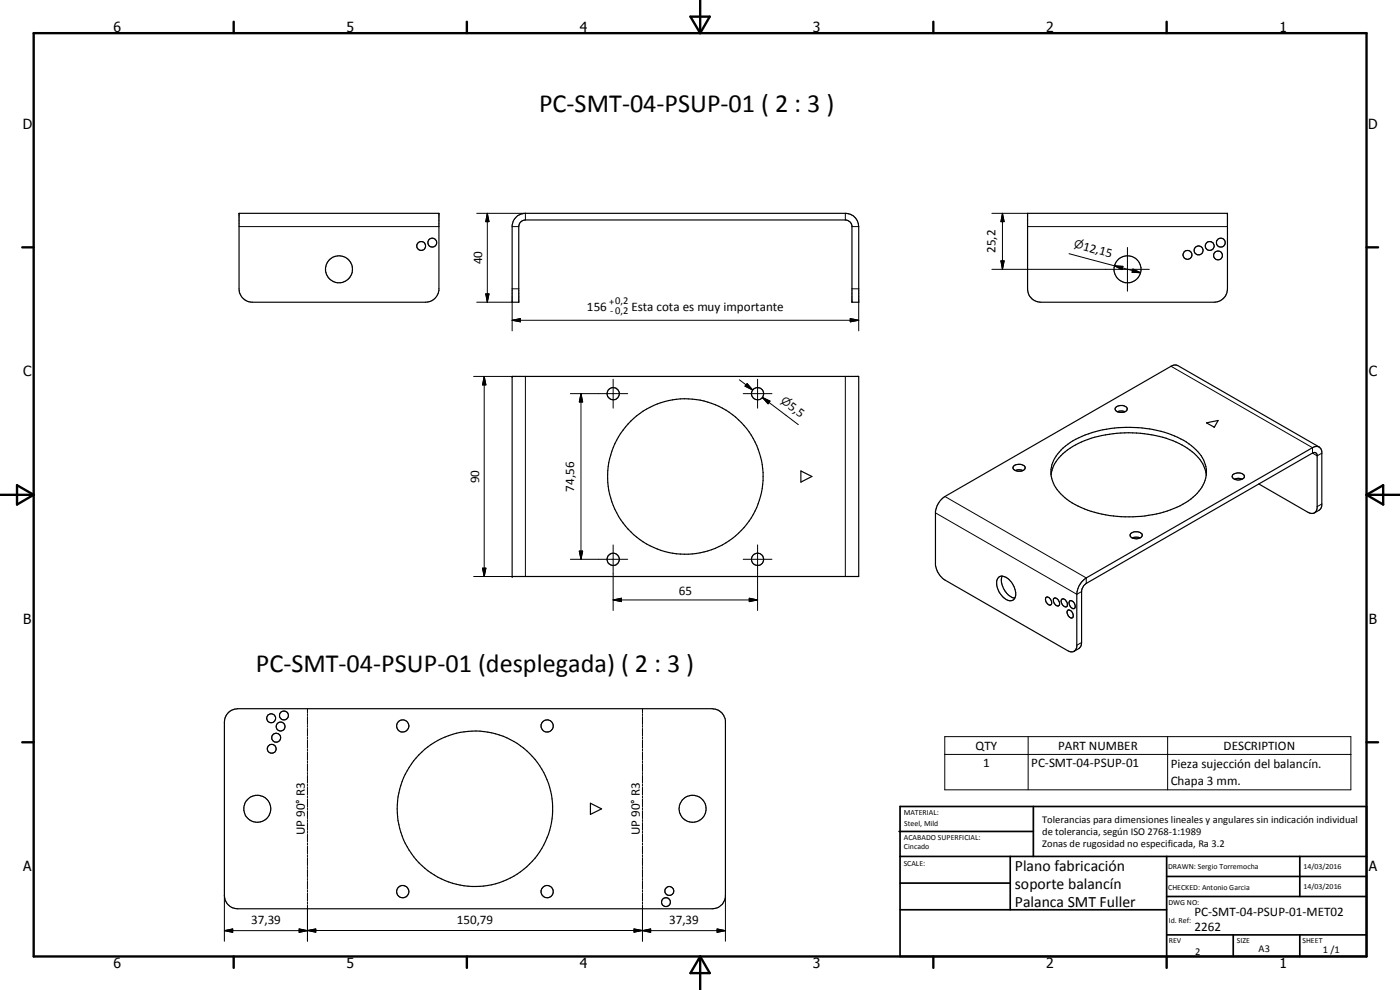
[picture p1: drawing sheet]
<svg xmlns="http://www.w3.org/2000/svg" width="420mm" height="297mm" viewBox="0 0 420 297" stroke-linecap="round" stroke-linejoin="round" font-family="sans-serif">
<g fill="none" stroke="#000" stroke-width=".35">
<path d="M71.7 64h60v23.2a4.1 4.1 0 0 1-4 3.5h-52a4 4 0 0 1-4-4zM155 65l1.3-.7 1.4-.3h96a4 4 0 0 1 4 4v22.7h-2v-23.1l-.5-.9-.8-.6-96.7-.1a2 2 0 0 0-2 2v22.7h-2v-23.2l.4-1.3zM308.4 64h60v22.7a4 4 0 0 1-4 4h-52a4 4 0 0 1-4-4zM153.7 112.9h104v60.1h-104zM304.1 140a2.57 2.57 0 0 1 3.5 .1 1.45 1.45 0 0 1-2 1.3 1.16 1.16 0 0 1-1.5-1.4zM318.5 135a27.6 27.6 0 0 1 17.1-6.7 32.5 32.5 0 0 1 22 5.4 9.4 9.4 0 0 1 4 10.4 15.9 15.9 0 0 1-10.3 8.9 37 37 0 0 1-29.5-2.1 11.5 11.5 0 0 1-6.4-8.7 9.2 9.2 0 0 1 3.1-7.2zM334.8 122.3a2.22 2.22 0 0 1 3.5 .3 2.13 2.13 0 0 1-3.6 .3zM335.3 123.5l.9-.2 1.4 .2M362.1 126.9l3.5-.7-1.2 2zM364.5 128l-.3 .1M395.9 134.1l-42.4-24.4-1.1-.2-68.8 39.5a6.6 6.6 0 0 0-2.9 4.5v16a6.6 6.6 0 0 0 2.9 4.5l36.8 21.2a1.66 1.66 0 0 0 1.8 .3 1.66 1.66 0 0 0 1-1.5v-15.7a6.3 6.3 0 0 1 2.8-4.9l67.9-39.1a1.68 1.68 0 0 1 1.8-.3 1.68 1.68 0 0 1 1 1.6l-.1 16.6a3.1 3.1 0 0 1-2.1 1.7M240.4 141.3l3.3 1.7-3.3 1.7z"/>
<path d="M304.7 141.2l1.1-.3 1.2 .3M315.4 142.5a12.3 12.3 0 0 1 7.3-9 36.4 36.4 0 0 1 32.8 .5 12.2 12.2 0 0 1 6.5 8.5M369.9 142.5a2.29 2.29 0 0 1 3.6 .4 2.01 2.01 0 0 1-3.1 .9l-.6-.7zM370.5 143.8l1.1-.3 1.2 .3M377.8 145.2l14.7 8.5a1.7 1.7 0 0 0 1.8 .3 1.7 1.7 0 0 0 1-1.6v-15.9l-.2-.4-.7-.3-68.4 39.2a3.3 3.3 0 0 0-1.4 2.2v15.6l-.2 1a3.2 3.2 0 0 1-2 1.6M299.6 173.3a2.33 2.33 0 0 1 3.4 .7 5.3 5.3 0 0 1 1.5 5.6 2.01 2.01 0 0 1-3.2-.2 5.7 5.7 0 0 1-1.9-5.8zM300.8 172.8a5.6 5.6 0 0 0 3.8 6.7M314 179.2a1.45 1.45 0 0 1 1.4 .7 1.45 1.45 0 0 1-.2 1.6 1.59 1.59 0 0 1-1.2-2.3zM316.3 179.6a1.39 1.39 0 0 1 1.4 .6 1.39 1.39 0 0 1-.1 1.6 1.65 1.65 0 0 1-1.3-2.2zM318.6 179.9a1.14 1.14 0 0 1 1.6 .9l.1 .9a1.02 1.02 0 0 1-1.1 .2 1.02 1.02 0 0 1-.6-.9zM339.8 161.4a2.89 2.89 0 0 1 2.4 0M342.2 161.4a.85 .85 0 0 0 .6-.9 .85 .85 0 0 0-.8-.8 2.27 2.27 0 0 0-2.8 .7v.6l.6 .4"/>
<path d="M342.2 161.4a2.78 2.78 0 0 1-2.4 0M320.4 183.2a1.39 1.39 0 0 1 1.4 .6 1.39 1.39 0 0 1-.1 1.6 1.71 1.71 0 0 1-1.3-2.2zM321 180.4a1.39 1.39 0 0 1 1.4 .6 1.39 1.39 0 0 1-.1 1.6 1.69 1.69 0 0 1-1.3-2.2zM68.4 214l1.1-.9 1.8-.5h142.4a4.1 4.1 0 0 1 4 3.6v53a4.1 4.1 0 0 1-4 3.5h-142.4a4 4 0 0 1-4-4.1v-51.9l.3-1.4zM177.2 241l3.3 1.7-3.3 1.6z"/>
<circle cx="126.4" cy="73.8" r="1.35"/>
<circle cx="129.7" cy="72.8" r="1.33"/>
<circle cx="356.4" cy="76.5" r="1.33"/>
<circle cx="359.7" cy="75.1" r="1.35"/>
<circle cx="363" cy="73.8" r="1.32"/>
<circle cx="365.5" cy="76.6" r="1.32"/>
<circle cx="366.4" cy="72.8" r="1.34"/>
<circle cx="101.7" cy="80.8" r="4.1"/>
<circle cx="338.4" cy="80.8" r="4.1"/>
<circle cx="184" cy="118.1" r="1.82"/>
<circle cx="227.4" cy="118.1" r="1.83"/>
<circle cx="205.7" cy="142.9" r="23.3"/>
<circle cx="184" cy="167.8" r="1.85"/>
<circle cx="227.4" cy="167.8" r="1.83"/>
<circle cx="81.4" cy="215.5" r="1.34"/>
<circle cx="84.2" cy="218" r="1.33"/>
<circle cx="85.2" cy="214.7" r="1.34"/>
<circle cx="120.9" cy="217.8" r="1.84"/>
<circle cx="164.2" cy="217.8" r="1.82"/>
<circle cx="81.6" cy="224.7" r="1.32"/>
<circle cx="82.9" cy="221.3" r="1.35"/>
<circle cx="77.2" cy="242.7" r="4.1"/>
<circle cx="142.5" cy="242.7" r="23.3"/>
<circle cx="207.9" cy="242.7" r="4"/>
<circle cx="120.8" cy="267.5" r="1.84"/>
<circle cx="164.2" cy="267.5" r="1.85"/>
<circle cx="199.9" cy="270.7" r="1.31"/>
<circle cx="200.9" cy="267.3" r="1.33"/>
</g>
<g fill="none" stroke="#000" stroke-width=".3">
<path d="M71.7 68h60M143.1 64h14.6v2M146.3 64l.5 2.5h-1zM146.3 64v26.7M153.7 68h2M253.7 64v2M255.7 68h2M297.7 64h10.7M300.4 78.3h1l-.5 2.5zM300.9 64l.5 2.5h-1zM300.9 64v16.8M308.4 68h60"/>
<path d="M320.8 76.1l13.7 3.7M334.5 79.8l2.5 .1-.2 1zM334.5 79.8l7.8 2M338.4 74.3v13.1M143.1 90.7h10.6v8.6M145.8 88.2h1l-.5 2.5zM153.7 96.1l2.5-.5v1zM153.7 86.7h2M153.7 96.1h104M255.2 95.6l2.5 .5-2.5 .5zM255.7 86.7h2M257.7 90.7v8.6"/>
<path d="M297.7 80.8h47.2M340 80.7l2.3 1.1-2.5-.1zM142.1 112.9h11.6M145.3 112.9l.5 2.6h-1zM145.3 112.9v60.1M157.7 112.9v60.1M171.2 118.1h17.2M174.4 118.1l.5 2.5h-1zM174.4 118.1v49.7M184 113.8v8.7M221.9 114l4 3M223 118.1h8.7"/>
<path d="M224.2 115.1l1.7 1.9-2.3-1.1zM227.4 113.8v8.7M228.8 119.3l2.3 1.1-.6 .8zM228.8 119.3l2 1.4M228.8 119.3l10.8 8.1M253.7 112.9v60.1M351.4 109.9l42.5 24.4v1.6l1.4 .9 1.4-.8M280.7 153.9l42.5 24.4 1.4-.8M283.6 149l42.4 24.4v1.6M396.7 151.2l-1.4 .8M142.1 173h11.6M144.8 170.5h1l-.5 2.5z"/>
<path d="M171.2 167.8h17.2M173.9 165.4h1l-.5 2.4zM184 163.5v19.7M223 167.8h8.7M224.9 179.5l2.5 .5-2.5 .5zM227.4 163.5v19.7M184 180l2.5-.5v1zM184 180h43.4M324.6 192.8l-1.4 .8M92.3 212.6v1.3M92.3 214.1v.6M92.3 215v2.4"/>
<path d="M92.3 217.7v.5M92.3 218.6v2.3M192.8 212.6v1.3M192.8 214.1v.6M192.8 215v2.4M192.8 217.7v.5M192.8 218.6v2.3M92.3 221.2v.6M92.3 222.1v2.4M92.3 224.7v.6M92.3 225.6v2.4M92.3 228.3v.6"/>
<path d="M92.3 229.2v2.3M92.3 231.8v.6M92.3 232.7v2.3M92.3 235.3v.6M92.3 236.2v2.3M92.3 238.8v.6M92.3 239.7v2.4M192.8 221.2v.6M192.8 222.1v2.4M192.8 224.7v.6M192.8 225.6v2.4M192.8 228.3v.6"/>
<path d="M192.8 229.2v2.3M192.8 231.8v.6M192.8 232.7v2.3M192.8 235.3v.6M192.8 236.2v2.3M192.8 238.8v.6M192.8 239.7v2.4M283.5 221h121.9v16h-121.9zM283.5 226.4h121.9M308.6 221v16M350.4 221v16M92.3 242.4v.6"/>
<path d="M92.3 243.2v2.4M92.3 245.9v.6M92.3 246.8v2.3M92.3 249.4v.6M92.3 250.3v2.3M92.3 253v.5M92.3 253.9v2.3M92.3 256.5v.6M92.3 257.3v2.4M192.8 242.4v.6M192.8 243.2v2.4M192.8 245.9v.6"/>
<path d="M192.8 246.8v2.3M192.8 249.4v.6M192.8 250.3v2.3M192.8 253v.5M192.8 253.9v2.3M192.8 256.5v.6M192.8 257.3v2.4M67.3 279.2l2.5-.5v1zM67.3 268.6v13.8M89.8 278.7l2.5 .5-2.5 .5zM92.3 279.2l2.5-.5v1zM92.3 260v.6"/>
<path d="M92.3 260.9v2.4M92.3 263.6v.6M92.3 264.4v2.4M92.3 267.1v.6M92.3 268v2.3M92.3 270.6v.6M92.3 271.5v10.9M190.3 278.7l2.5 .5-2.5 .5zM192.8 279.2l2.5-.5v1zM192.8 260v.6M192.8 260.9v2.4M192.8 263.6v.6"/>
<path d="M192.8 264.4v2.4M192.8 267.1v.6M192.8 268v2.3M192.8 270.6v.6M192.8 271.5v10.9M192.8 279.2h-100.5l2.5-.5v1l-5-1v1l2.5-.5h-25M192.8 279.2h24.9M215.2 278.7l2.5 .5-2.5 .5zM217.7 268.6v13.8"/>
</g>
<g fill="#000">
<circle cx="153.7" cy="112.9" r=".18"/>
<circle cx="153.7" cy="173" r=".18"/>
</g>
<g fill="none" stroke="#000" stroke-width=".71">
<path d="M10.1 9.9h400v277.1h-400zM70.1 6.5v3.4M140.1 6.5v3.4M207.2 5h5.8l-2.9 4.9zM210.1 0v9.9M280.1 6.5v3.4M350.1 6.5v3.4M6.7 74.2h3.4M410.1 74.2h3.5M.1 148.5h10M5.1 145.6l5 2.9-5 2.9zM410.1 148.5h10"/>
<path d="M410.1 148.5l5-2.9v5.8zM6.7 222.7h3.4M410.1 222.7h3.5M70.1 287v3.4M140.1 287v3.4M210.1 287v10M210.1 287l2.9 5h-5.8zM280.1 287v3.4M350.1 287v3.4"/>
</g>
<g fill="none" stroke="#000" stroke-width=".51">
<path d="M269.8 249.5h40.3M270.1 242h140v45h-140zM270.1 257h140M303.2 257v16M310.1 242v15M350.1 257v30M390.1 257v12M270.1 265h33.1M270.1 273h80M350.1 269h60M350.1 263h60M350.1 280.5h60"/>
<path d="M370.1 280.5v6.5M390.1 280.5v6.5"/>
</g>
<g fill="#000">
<path d="M146.3 64l.5 2.5h-1zM300.4 78.3h1l-.5 2.5zM300.9 64l.5 2.5h-1zM334.5 79.8l2.5 .1-.2 1zM145.8 88.2h1l-.5 2.5zM153.7 96.1l2.5-.5v1zM255.2 95.6l2.5 .5-2.5 .5zM340 80.7l2.3 1.1-2.5-.1zM145.3 112.9l.5 2.6h-1zM224.2 115.1l1.7 1.9-2.3-1.1zM174.4 118.1l.5 2.5h-1zM228.8 119.3l2.3 1.1-.6 .8z"/>
<path d="M144.8 170.5h1l-.5 2.5zM173.9 165.4h1l-.5 2.4zM184 180l2.5-.5v1zM224.9 179.5l2.5 .5-2.5 .5zM67.3 279.2l2.5-.5v1zM89.8 278.7l2.5 .5-2.5 .5zM92.3 279.2l2.5-.5v1zM190.3 278.7l2.5 .5-2.5 .5zM192.8 279.2l2.5-.5v1zM215.2 278.7l2.5 .5-2.5 .5z"/>
</g>
<g font-size="7.9">
<text x="161.8" y="33.5">PC-SMT-04-PSUP-01 ( 2 : 3 )</text>
<text x="76.7" y="201.5">PC-SMT-04-PSUP-01 (desplegada) ( 2 : 3 )</text>
</g>
<g font-size="4.7">
<text x="304.6" y="261.2">Plano fabricación</text>
<text x="304.6" y="266.6">soporte balancín</text>
<text x="304.6" y="272">Palanca SMT Fuller</text>
</g>
<g font-size="4.2">
<text x="34" y="9.6">6</text>
<text x="104" y="9.6">5</text>
<text x="174" y="9.6">4</text>
<text x="244" y="9.6">3</text>
<text x="314" y="9.6">2</text>
<text x="384" y="9.6">1</text>
<text x="6.8" y="38.7">D</text>
<text x="410.6" y="38.7">D</text>
<text x="7" y="112.9">C</text>
<text x="410.8" y="112.9">C</text>
<text x="7" y="187.1">B</text>
<text x="410.8" y="187.1">B</text>
<text x="7" y="261.4">A</text>
<text x="410.8" y="261.4">A</text>
<text x="34" y="290.4">6</text>
<text x="104" y="290.4">5</text>
<text x="174" y="290.4">4</text>
<text x="244" y="290.4">3</text>
<text x="314" y="290.4">2</text>
<text x="384" y="290.4">1</text>
</g>
<g font-size="3.9">
<text x="298.8" y="75.9" transform="rotate(-90 298.8 75.9)">25,2</text>
<text x="324.9" y="75" transform="rotate(15 324.9 75)">12,15</text>
<text x="144.7" y="79.3" transform="rotate(-90 144.7 79.3)">40</text>
<text x="176.1" y="93.2">156</text>
<text x="189.5" y="93.2">Esta cota es muy importante</text>
<text x="236.3" y="122.3" transform="rotate(37 236.3 122.3)">5,5</text>
<text x="143.8" y="145" transform="rotate(-90 143.8 145)">90</text>
<text x="172.3" y="147.5" transform="rotate(-90 172.3 147.5)">74,56</text>
<text x="203.7" y="178.5">65</text>
<text x="292.8" y="225">QTY</text>
<text x="317.6" y="225">PART NUMBER</text>
<text x="367.2" y="225">DESCRIPTION</text>
<text x="295.1" y="230.3">1</text>
<text x="309.5" y="230.3">PC-SMT-04-PSUP-01</text>
<text x="351.4" y="230.4">Pieza sujección del balancín.</text>
<text x="351.4" y="235.7">Chapa 3 mm.</text>
<text x="91.5" y="250.6" transform="rotate(-90 91.5 250.6)">UP 90° R3</text>
<text x="192" y="250.6" transform="rotate(-90 192 250.6)">UP 90° R3</text>
<text x="358.5" y="275">PC-SMT-04-PSUP-01-MET02</text>
<text x="75.4" y="277.2">37,39</text>
<text x="137.1" y="277.1">150,79</text>
<text x="200.8" y="277.2">37,39</text>
<text x="358.5" y="279.4">2262</text>
</g>
<g font-size="3.3">
<text x="322.1" y="74.3" transform="rotate(15 322.1 74.3)">n</text>
<text x="234.1" y="120.6" transform="rotate(37 234.1 120.6)">n</text>
</g>
<g font-size="3.1">
<text x="182.8" y="91.5">+0,2</text>
<text x="183.1" y="94.1">-0,2</text>
<text x="312.7" y="246.8">Tolerancias para dimensiones lineales y angulares sin indicación individual</text>
<text x="312.7" y="250.4">de tolerancia, según ISO 2768-1:1989</text>
<text x="312.7" y="254">Zonas de rugosidad no especificada, Ra 3.2</text>
<text x="358.7" y="286.5">2</text>
<text x="377.7" y="285.6">A3</text>
<text x="397" y="285.9">1 /1</text>
</g>
<g font-size="2.4">
<text x="271.2" y="244.4">MATERIAL:</text>
<text x="271.3" y="252">ACABADO SUPERFICIAL:</text>
<text x="271.4" y="247.9">Steel, Mild</text>
<text x="271.3" y="254.6">Cincado</text>
<text x="271.2" y="259.7">SCALE:</text>
<text x="350.6" y="260.8">DRAWN: Sergio Torremocha</text>
<text x="391.2" y="260.6">14/03/2016</text>
<text x="350.6" y="267">CHECKED: Antonio Garcia</text>
<text x="391.2" y="266.7">14/03/2016</text>
<text x="350.6" y="271.4">DWG NO:</text>
<text x="350.8" y="276.9">Id. Ref:</text>
<text x="350.8" y="282.8">REV</text>
<text x="371.2" y="282.9">SIZE</text>
<text x="390.9" y="282.9">SHEET</text>
</g>
</svg>
